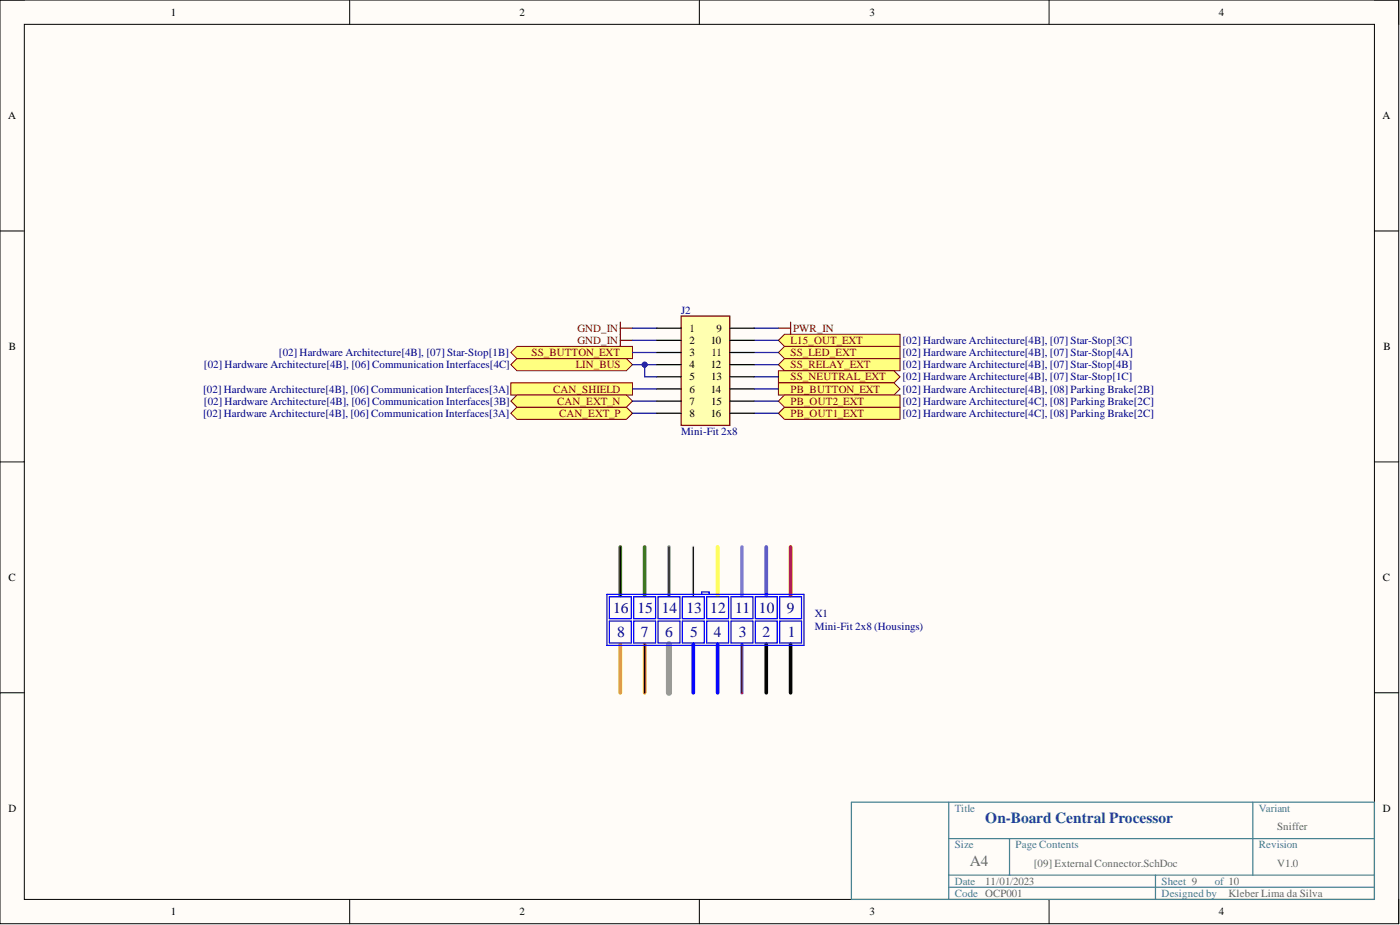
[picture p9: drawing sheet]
<svg xmlns="http://www.w3.org/2000/svg" width="292mm" height="193mm" viewBox="0 0 292 193" stroke-linecap="round" stroke-linejoin="round" font-family="sans-serif">
<path d="M0 0h291.8v192.7h-291.8z" fill-rule="evenodd" fill="#fffcf8"/>
<path d="M0 0h291.8v192.7h-291.8z" fill="none" stroke="#000" stroke-width=".21"/>
<path d="M5.1 5.1h281.7v182.5h-281.7z" fill-rule="evenodd" fill="#fffcf8"/>
<g fill="none" stroke="#000" stroke-width=".21">
<path d="M0 0h5.1M5.1 5.1h281.7v182.5h-281.7zM73 0v5.1M145.9 0v5.1M218.9 0v5.1M286.8 0h5v5.1M0 48.2h5.1M286.8 48.2h5M0 96.4h5.1M286.8 96.4h5M0 144.5h5.1M286.8 144.5h5"/>
<path d="M73 187.6v5.1M145.9 187.6v5.1M218.9 187.6v5.1M291.8 187.6v5.1"/>
</g>
<path d="M177.6 167.4h109.2v20.2h-109.2zM197.9 175h88.9M197.9 167.4v20.2M210.6 175v7.6M261.4 167.4v15.2M197.9 182.6h88.9M197.9 185.1h88.9M241.1 182.6v5" fill="none" stroke="#45818e" stroke-width=".25"/>
<path d="M129.4 68.5h2.6M129.4 67.2v2.5M162.4 68.5h2.6M165 67.2v2.5" fill="none" stroke="#800000" stroke-width=".25"/>
<path d="M106.6 79.9h25.4v2.5h-25.4z" fill-rule="evenodd" fill="#ffff80"/>
<path d="M106.6 79.9h25.4v2.5h-25.4z" fill="none" stroke="#800000" stroke-width=".21"/>
<path d="M106.6 86.2l1.3-1.3h22.8l1.3 1.3-1.3 1.3h-22.8z" fill-rule="evenodd" fill="#ffff80"/>
<path d="M106.6 86.2l1.3-1.3h22.8l1.3 1.3-1.3 1.3h-22.8z" fill="none" stroke="#800000" stroke-width=".21"/>
<path d="M106.6 83.7l1.3-1.3h22.8l1.3 1.3-1.3 1.2h-22.8z" fill-rule="evenodd" fill="#ffff80"/>
<path d="M106.6 83.7l1.3-1.3h22.8l1.3 1.3-1.3 1.2h-22.8z" fill="none" stroke="#800000" stroke-width=".21"/>
<path d="M106.6 76.1l1.3-1.3h22.8l1.3 1.3-1.3 1.2h-22.8z" fill-rule="evenodd" fill="#ffff80"/>
<path d="M106.6 76.1l1.3-1.3h22.8l1.3 1.3-1.3 1.2h-22.8z" fill="none" stroke="#800000" stroke-width=".21"/>
<path d="M106.6 73.5l1.3-1.2h24.1v2.5h-24.1z" fill-rule="evenodd" fill="#ffff80"/>
<path d="M106.6 73.5l1.3-1.2h24.1v2.5h-24.1z" fill="none" stroke="#800000" stroke-width=".21"/>
<path d="M162.4 76.1l1.3-1.3h24.1v2.5h-24.1z" fill-rule="evenodd" fill="#ffff80"/>
<path d="M162.4 76.1l1.3-1.3h24.1v2.5h-24.1z" fill="none" stroke="#800000" stroke-width=".21"/>
<path d="M162.4 77.3h24.1l1.3 1.3-1.3 1.3h-24.1z" fill-rule="evenodd" fill="#ffff80"/>
<path d="M162.4 77.3h24.1l1.3 1.3-1.3 1.3h-24.1z" fill="none" stroke="#800000" stroke-width=".21"/>
<path d="M162.4 71l1.3-1.3h24.1v2.6h-24.1z" fill-rule="evenodd" fill="#ffff80"/>
<path d="M162.4 71l1.3-1.3h24.1v2.6h-24.1z" fill="none" stroke="#800000" stroke-width=".21"/>
<path d="M162.4 73.5l1.3-1.2h24.1v2.5h-24.1z" fill-rule="evenodd" fill="#ffff80"/>
<path d="M162.4 73.5l1.3-1.2h24.1v2.5h-24.1z" fill="none" stroke="#800000" stroke-width=".21"/>
<path d="M162.4 79.9h24.1l1.3 1.2-1.3 1.3h-24.1z" fill-rule="evenodd" fill="#ffff80"/>
<path d="M162.4 79.9h24.1l1.3 1.2-1.3 1.3h-24.1z" fill="none" stroke="#800000" stroke-width=".21"/>
<path d="M162.4 86.2l1.3-1.3h24.1v2.6h-24.1z" fill-rule="evenodd" fill="#ffff80"/>
<path d="M162.4 86.2l1.3-1.3h24.1v2.6h-24.1z" fill="none" stroke="#800000" stroke-width=".21"/>
<path d="M162.4 83.7l1.3-1.3h24.1v2.5h-24.1z" fill-rule="evenodd" fill="#ffff80"/>
<path d="M162.4 83.7l1.3-1.3h24.1v2.5h-24.1z" fill="none" stroke="#800000" stroke-width=".21"/>
<path d="M129.4 69.7v2.6M129.4 71h2.6" fill="none" stroke="#800000" stroke-width=".25"/>
<path d="M159.9 134.4v10.1M165 134.4v10.1" fill="none" stroke="#000" stroke-width=".76"/>
<path d="M132 76.1h5M132 81.1h5M132 83.7h5M132 86.2h5" fill="none" stroke="#000080" stroke-width=".25"/>
<circle cx="134.5" cy="76.1" r=".51" fill="#000080"/>
<circle cx="134.5" cy="76.1" r=".51" fill="none" stroke="#000080" stroke-width=".21"/>
<path d="M132 68.5h5M132 71h5M132 73.5h5M157.3 68.5h5.1M157.3 71h5.1M157.3 73.5h5.1M157.3 76.1h5.1M157.3 78.6h5.1M157.3 81.1h5.1M157.3 83.7h5.1M157.3 86.2h5.1" fill="none" stroke="#000080" stroke-width=".25"/>
<path d="M165 114.1v10.1" fill="none" stroke="#f00" stroke-width=".76"/>
<path d="M159.9 114.1v10.1" fill="none" stroke="#90f" stroke-width=".76"/>
<path d="M149.7 114.1v10.1" fill="none" stroke="#ff0" stroke-width=".76"/>
<path d="M154.8 114.1v10.1M154.8 134.4v10.1" fill="none" stroke="#f0f" stroke-width=".76"/>
<path d="M144.7 114.1v10.1" fill="none" stroke="#f3f3f3" stroke-width=".76"/>
<path d="M139.6 114.1v10.1" fill="none" stroke="#999" stroke-width=".76"/>
<path d="M129.4 114.1v10.1M134.5 114.1v10.1" fill="none" stroke="#38761d" stroke-width=".76"/>
<path d="M129.4 134.4v10.1M134.5 134.4v10.1" fill="none" stroke="#f90" stroke-width=".76"/>
<path d="M139.6 134.4v10.1" fill="none" stroke="#999" stroke-width="1.3"/>
<path d="M144.7 134.4v10.1M149.7 134.4v10.1" fill="none" stroke="#00f" stroke-width=".76"/>
<path d="M129.4 114.1v10.1M139.6 114.1v10.1M144.7 114.1v10.1M134.5 134.4v10.1M154.8 134.4v10.1" fill="none" stroke="#000" stroke-width=".25"/>
<path d="M142.1 65.9h10.2v22.9h-10.2z" fill-rule="evenodd" fill="#ffffb0"/>
<path d="M142.1 65.9h10.2v22.9h-10.2z" fill="none" stroke="#800000" stroke-width=".25"/>
<g fill="none" stroke="#000" stroke-width=".25">
<path d="M137 68.5h5.1M137 71h5.1M137 73.5h5.1M137 76.1h5.1M137 78.6h5.1M152.3 68.5h5M152.3 71h5M152.3 73.5h5M152.3 76.1h5M152.3 78.6h5M137 81.1h5.1M137 83.7h5.1"/>
<path d="M137 86.2h5.1M152.3 81.1h5M152.3 83.7h5M152.3 86.2h5"/>
</g>
<g fill="none" stroke="#00f" stroke-width=".25">
<path d="M126.6 124h41.1v10.6h-41.1zM127.1 124.5h4.6v4.6h-4.6zM127.1 129.6h4.6v4.5h-4.6zM132.2 124.5h4.6v4.6h-4.6zM132.2 129.6h4.6v4.5h-4.6zM137.3 124.5h4.6v4.6h-4.6zM137.3 129.6h4.6v4.5h-4.6zM142.4 124.5h4.5v4.6h-4.5zM142.4 129.6h4.5v4.5h-4.5zM146.4 124v-.5h1.5v.5M147.4 124.5h4.6v4.6h-4.6zM147.4 129.6h4.6v4.5h-4.6z"/>
<path d="M152.5 124.5h4.6v4.6h-4.6zM152.5 129.6h4.6v4.5h-4.6zM157.6 124.5h4.6v4.6h-4.6zM157.6 129.6h4.6v4.5h-4.6zM162.7 124.5h4.5v4.6h-4.5zM162.7 129.6h4.5v4.5h-4.5z"/>
</g>
<path d="M134.5 76.1v2.5h2.5" fill="none" stroke="#000080" stroke-width=".25"/>
<circle cx="134.5" cy="76.1" r=".51" fill="#000080"/>
<circle cx="134.5" cy="76.1" r=".51" fill="none" stroke="#000080" stroke-width=".21"/>
<g font-size="3.2" fill="#000080">
<text x="127.9" y="127.9">16</text>
<text x="133" y="127.9">15</text>
<text x="138.1" y="127.9">14</text>
<text x="143.2" y="127.9">13</text>
<text x="148.2" y="127.9">12</text>
<text x="153.4" y="127.9">11</text>
<text x="158.4" y="127.9">10</text>
<text x="164.2" y="127.9">9</text>
<text x="128.7" y="133">8</text>
<text x="133.7" y="133">7</text>
<text x="138.8" y="133">6</text>
<text x="144" y="133">5</text>
<text x="149" y="133">4</text>
<text x="154.1" y="133">3</text>
<text x="159.1" y="133">2</text>
<text x="164.4" y="133">1</text>
</g>
<text font-size="3.2" fill="#0b5394" x="205.6" y="171.7">On-Board Central Processor</text>
<text font-size="3.2" fill="#666" x="202.3" y="180.6">A4</text>
<g font-size="2.3">
<text x="35.6" y="3.3">1</text>
<text x="108.4" y="3.3">2</text>
<text x="181.4" y="3.3">3</text>
<text x="254.3" y="3.3">4</text>
<text x="1.7" y="24.9">A</text>
<text x="288.5" y="24.9">A</text>
<text x="143.9" y="69.2">1</text>
<text x="143.9" y="71.8">2</text>
<text x="148.3" y="71.8">10</text>
<text x="149.5" y="69.2">9</text>
<text x="1.9" y="73">B</text>
<text x="143.9" y="74.3">3</text>
<text x="143.9" y="76.8">4</text>
<text x="148.3" y="76.8">12</text>
<text x="148.5" y="74.3">11</text>
<text x="288.6" y="73">B</text>
<text x="143.9" y="79.4">5</text>
<text x="143.9" y="81.9">6</text>
<text x="148.3" y="81.9">14</text>
<text x="148.4" y="79.4">13</text>
<text x="143.9" y="84.4">7</text>
<text x="143.9" y="87">8</text>
<text x="148.3" y="87">16</text>
<text x="148.4" y="84.4">15</text>
<text x="1.8" y="121.2">C</text>
<text x="288.5" y="121.2">C</text>
<text x="1.8" y="169.4">D</text>
<text x="288.5" y="169.4">D</text>
<text x="35.6" y="190.9">1</text>
<text x="108.4" y="190.9">2</text>
<text x="181.4" y="190.9">3</text>
<text x="254.3" y="190.9">4</text>
</g>
<g font-size="2.3" fill="#000080">
<text x="142.1" y="65.4">J2</text>
<text x="188.3" y="71.8">[02] Hardware Architecture[4B], [07] Star-Stop[3C]</text>
<text x="42.5" y="76.8">[02] Hardware Architecture[4B], [06] Communication Interfaces[4C]</text>
<text x="58.2" y="74.3">[02] Hardware Architecture[4B], [07] Star-Stop[1B]</text>
<text x="188.3" y="76.8">[02] Hardware Architecture[4B], [07] Star-Stop[4B]</text>
<text x="188.3" y="74.3">[02] Hardware Architecture[4B], [07] Star-Stop[4A]</text>
<text x="42.4" y="81.9">[02] Hardware Architecture[4B], [06] Communication Interfaces[3A]</text>
<text x="188.3" y="79.4">[02] Hardware Architecture[4B], [07] Star-Stop[1C]</text>
<text x="188.3" y="81.9">[02] Hardware Architecture[4B], [08] Parking Brake[2B]</text>
<text x="42.4" y="87">[02] Hardware Architecture[4B], [06] Communication Interfaces[3A]</text>
<text x="42.5" y="84.4">[02] Hardware Architecture[4B], [06] Communication Interfaces[3B]</text>
<text x="188.3" y="87">[02] Hardware Architecture[4C], [08] Parking Brake[2C]</text>
<text x="188.3" y="84.4">[02] Hardware Architecture[4C], [08] Parking Brake[2C]</text>
<text x="142.1" y="90.8">Mini-Fit 2x8</text>
<text x="170" y="128.8">X1</text>
<text x="170" y="131.3">Mini-Fit 2x8 (Housings)</text>
</g>
<g font-size="2.3" fill="#800000">
<text x="120.5" y="69.2">GND_IN</text>
<text x="120.5" y="71.8">GND_IN</text>
<text x="165" y="71.8">L15_OUT_EXT</text>
<text x="165.5" y="69.2">PWR_IN</text>
<text x="110.9" y="74.3">SS_BUTTON_EXT</text>
<text x="120.1" y="76.8">LIN_BUS</text>
<text x="165" y="76.8">SS_RELAY_EXT</text>
<text x="165" y="74.3">SS_LED_EXT</text>
<text x="115.4" y="81.9">CAN_SHIELD</text>
<text x="165" y="79.4">SS_NEUTRAL_EXT</text>
<text x="165" y="81.9">PB_BUTTON_EXT</text>
<text x="116.2" y="84.4">CAN_EXT_N</text>
<text x="116.7" y="87">CAN_EXT_P</text>
<text x="165" y="87">PB_OUT1_EXT</text>
<text x="165" y="84.4">PB_OUT2_EXT</text>
</g>
<g font-size="2.3" fill="#45818e">
<text x="199.2" y="169.4">Title</text>
<text x="262.7" y="169.4">Variant</text>
<text x="199.2" y="177">Size</text>
<text x="211.9" y="177">Page Contents</text>
<text x="262.7" y="177">Revision</text>
<text x="199.2" y="184.6">Date</text>
<text x="242.4" y="184.6">Sheet 9</text>
<text x="253.4" y="184.6">of 10</text>
<text x="199.2" y="187.1">Code OCP001</text>
<text x="242.4" y="187.1">Designed by</text>
</g>
<g font-size="2.3" fill="#666">
<text x="266.5" y="173.2">Sniffer</text>
<text x="205.6" y="184.6">11/01/2023</text>
<text x="215.7" y="180.8">[09] External Connector.SchDoc</text>
<text x="266.5" y="180.8">V1.0</text>
<text x="256.3" y="187.1">Kleber Lima da Silva</text>
</g>
</svg>
